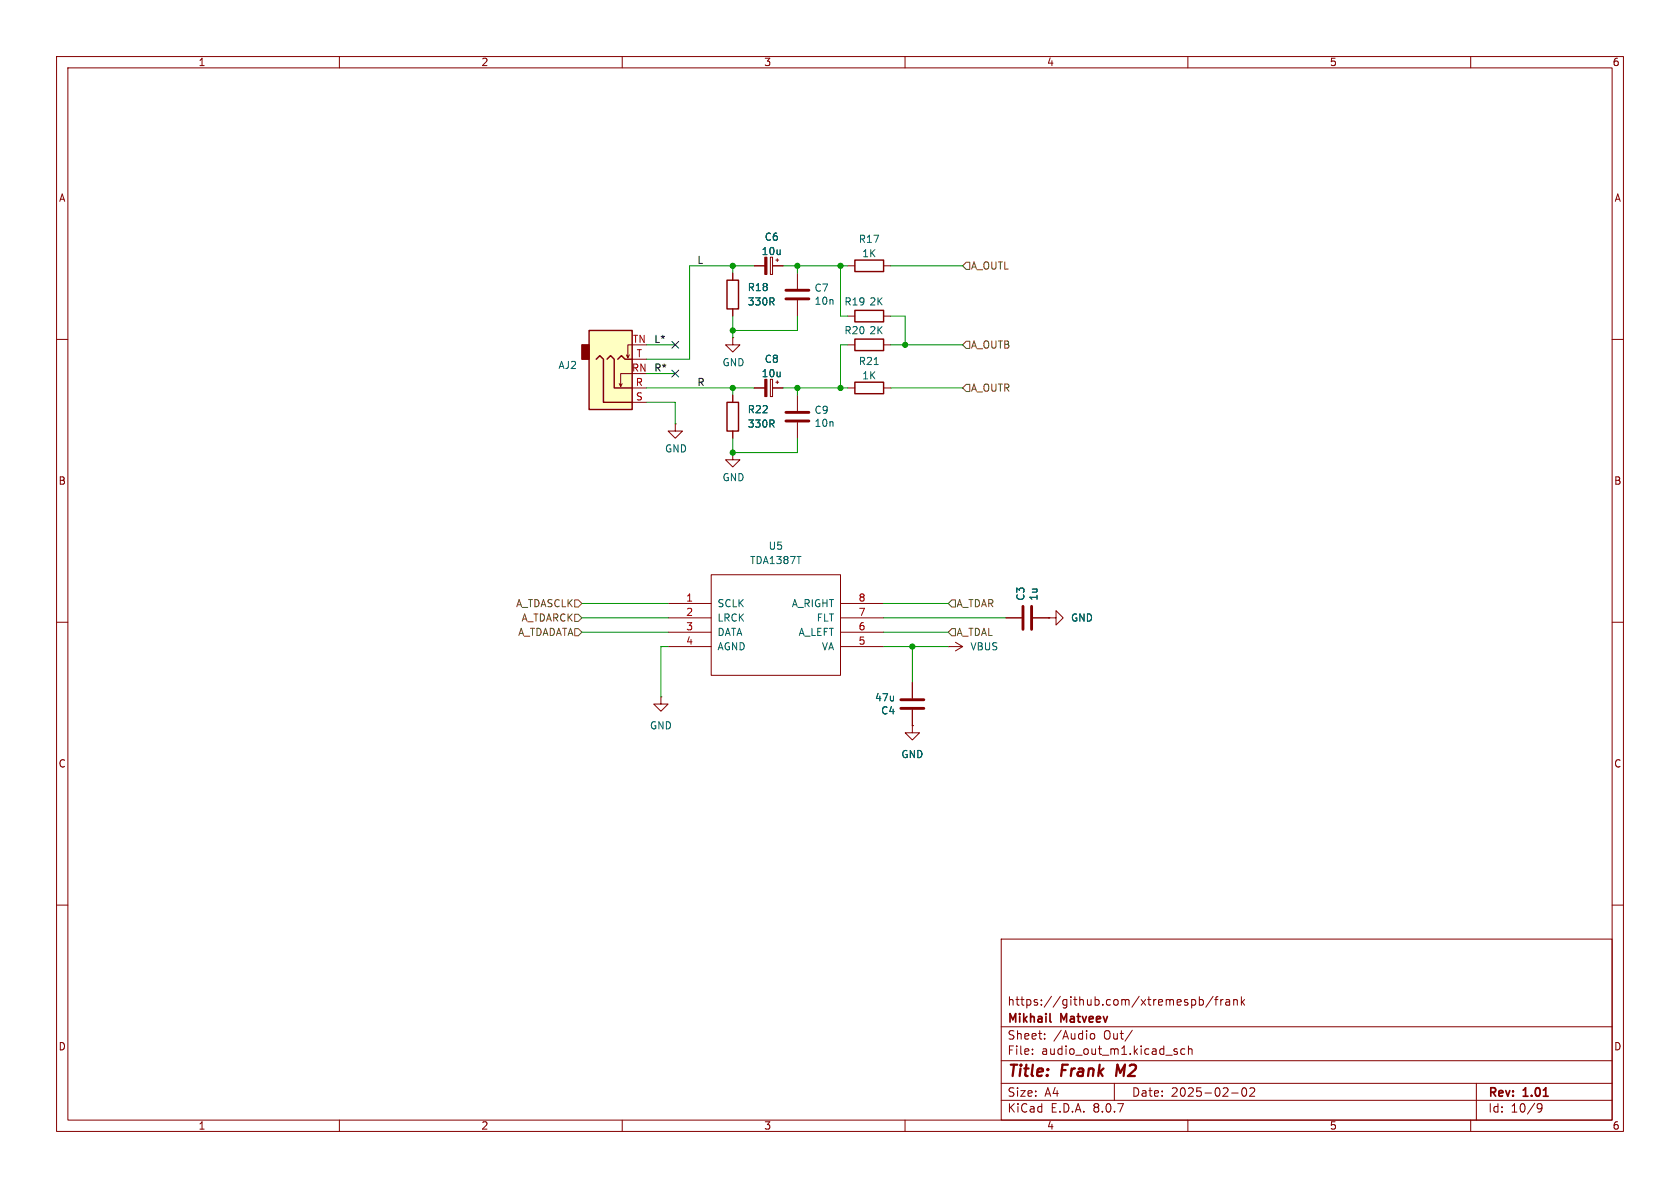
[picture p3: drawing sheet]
<svg xmlns="http://www.w3.org/2000/svg" width="297mm" height="210mm" viewBox="0 0 297 210" stroke-linecap="round" stroke-linejoin="round" font-family="sans-serif">
<g fill="none" stroke="#840000" stroke-width=".18">
<path d="M10 10h277v190h-277zM12 12h273v186h-273zM60 10v2M110 10v2M160 10v2M210 10v2M260 10v2M129.5 48.3v1.2M129.5 54.6v1.3M133.3 47h1.9M136.2 45.5h.4v3h-.4zM136.6 47h1.8"/>
<path d="M137.2 46h.5M137.4 45.7v.5M141 48.3v2.8M141 53.1v2.8M149.9 47h1.2M149.9 55.9h1.2M156.2 47h1.3M156.2 55.9h1.3M10 60h2M141 69.9v2.7M141 74.7v2.8M149.9 61h1.2"/>
<path d="M156.2 61h1.3M285 60h2M10 110h2M285 110h2M10 160h2M177 166h108v32h-108zM210.7 176.8l.4-.1 .3 .3v.4l-.2 .2h-.5M212 176.8l.5-.1 .2 .3v.4l-.1 .2h-.6M212 176.2v1.5M214.5 176.1l-1.3 2M214.7 176.7h.6M215.3 176.2l-.3 .2v1.3"/>
<path d="M215.8 176.7v1M216.2 176.7l-.2 .1-.2 .2M216.7 176.8h.6l.1 .9M217.4 177.1h-.5a.29 .29 0 0 0-.2 .3 .29 .29 0 0 0 .2 .3l.5-.1M218.1 176.8l.2-.1 .4 .1v.9M218.1 176.7v1M219.5 176.2v1.5M219.6 177.1l.4 .6M220 176.7l-.5 .6M285 160h2M60 198v2M110 198v2"/>
<path d="M160 198v2M177 194.5h108M177 191.5h108M177 187.5h108M177 181.5h108M182.5 186.3v.1M182.5 185.5v.1M184.7 183.6v.1M184.7 182.8v.1M192.7 183l.3-.3 .4 .1 .1 .2v.4l-.1 .2-.4 .1-.3-.3M197 191.5v3M200.2 182.1l-1.3 2"/>
<path d="M207.7 185.9l.4 .1 .1 .2-.2 .2h-.3M207.7 185.4l.4 .1M209.5 185.5l-.5-.1-.3 .3v.4l.2 .2h.6M210 198v2M210.1 185.5l.2-.1 .4 .1v.9M210.1 184.9v1.5M217.7 193.2h1.2M219.7 192.4l.2-.1a.81 .81 0 0 1 .6 .6 .81 .81 0 0 1-.3 .8l-.2 .1a.81 .81 0 0 1-.3-1.4zM221 192.4l.5-.1 .2 .1 .1 .3-.9 1.1h.9M260 198v2M261 191.5v6.5M271.7 195.4l.3-.3 .5 .1a.99 .99 0 0 1-.3 1.4h-.3"/>
<path d="M271.7 195.7l.3 .3h.3l.3-.3"/>
</g>
<path d="M197.6 188.2l-.3 2" fill="none" stroke="#840000" stroke-width=".4"/>
<path d="M185.6 180.5l.2 .2" fill="none" stroke="#840000" stroke-width=".3"/>
<path d="M128.5 49.5h2.1v5.1h-2.1zM151.1 59.9h5.1v2.1h-5.1zM151.1 46h5.1v2h-5.1zM151.1 54.9h5.1v2h-5.1z" fill="none" stroke="#840000" stroke-width=".25"/>
<path d="M138.9 52.8h4.1M138.9 51.3h4.1M138.9 74.4h4.1M138.9 72.9h4.1" fill="none" stroke="#840000" stroke-width=".51"/>
<path d="M135.2 45.5h.4v3h-.4z" fill="#840000" stroke="#840000" stroke-width=".18"/>
<path d="M104.1 58.4h7.7v14h-7.7z" fill="#ffffc2"/>
<path d="M102.9 61h1.2v2.5h-1.2z" fill="#840000" stroke="#840000" stroke-width=".25"/>
<g fill="none" stroke="#840000" stroke-width=".18">
<path d="M129.5 59.7v1.3h1.3l-1.3 1.2-1.2-1.2h1.2M129.5 59.7h.1M129.5 48.3v1.2M129.5 54.6v1.3M133.3 47h1.9M136.6 47h1.8M110 67.8l-.3 .5M111.3 62.7l-.3 .5M111.8 61h-.8v2.2l-.3-.5M111.8 66h-2.1v2.3l-.2-.5M111.8 68.6h2.5M111.8 71.1h2.5"/>
<path d="M111.8 63.5h2.5M119.4 74.9v1.3h1.2l-1.2 1.3-1.3-1.3h1.3M119.4 74.9h.1M129.5 69.9v1.2M129.5 76.2v1.3M133.3 68.6h1.9M136.2 67.1h.4v3h-.4zM136.6 68.6h1.8M137.2 67.6h.5M137.4 67.3v.5M149.9 68.6h1.2M156.2 68.6h1.3"/>
<path d="M129.5 80v1.3h1.3l-1.3 1.3-1.2-1.3h1.2M129.5 80h.1M118.1 114.3h7.6M118.1 109.2h7.6M118.1 106.7h7.6M118.1 111.8h7.6M125.7 101.6h22.9v17.8h-22.9zM148.6 114.3h7.6M148.6 109.2h7.6M148.6 106.7h7.6M148.6 111.8h7.6M167.6 114.3h.1"/>
<path d="M167.6 114.3h2.6M168.9 113.5l1.3 .8M170.2 114.3l-1.3 .8M177.8 109.2h2.8M182.6 109.2h2.8M185.4 109.2h1.3v-1.2l1.3 1.2-1.3 1.3v-1.3M185.4 109.2h.1M116.8 123.2v1.3h1.3l-1.3 1.2-1.2-1.2h1.2M116.8 123.2h.1M161.3 128.3v1.2h1.3l-1.3 1.3-1.3-1.3h1.3M161.3 128.3h.1M161.3 120.7v2.7"/>
<path d="M161.3 125.5v2.8"/>
</g>
<path d="M104.1 58.4h7.7v14h-7.7zM105.4 63.5l.6-.6 .7 .6v7.6h5.1M107.3 63.5l.6-.6 .7 .6v5.1h3.2M109.2 63.5l.7-.6 .6 .6h1.3M128.5 71.1h2.1v5.1h-2.1zM151.1 67.6h5.1v2h-5.1z" fill="none" stroke="#840000" stroke-width=".25"/>
<path d="M154.5 64.4h.8" fill="none" stroke="#006464" stroke-width=".18"/>
<path d="M135.2 67.1h.4v3h-.4z" fill="#840000" stroke="#840000" stroke-width=".18"/>
<path d="M180.8 107.2v4.1M182.4 107.2v4.1M159.3 123.7h4M159.3 125.2h4" fill="none" stroke="#840000" stroke-width=".51"/>
<path d="M170.8 46.4h.6v1.2h-.6l-.6-.6zM170.8 60.3h.6v1.3h-.6l-.6-.6zM170.8 67.9h.6v1.3h-.6l-.6-.6zM101.6 106h.6l.7 .7-.7 .6h-.6zM101.6 108.6h.6l.7 .6-.7 .7h-.6zM101.6 111.1h.6l.7 .7-.7 .6h-.6zM168.3 111.1h.6v1.3h-.6l-.7-.6zM168.3 106h.6v1.3h-.6l-.7-.6z" fill="none" stroke="#725600" stroke-width=".18"/>
<g fill="none" stroke="#009600" stroke-width=".18">
<path d="M129.5 47v1.3M129.5 55.9v3.8M133.3 47h-11.4v16.5h-7.6M138.4 47h11.5M141 47v1.3M141 55.9v2.5h-11.5M148.6 47v8.9h1.3M157.5 47h12.7M157.5 55.9h2.5v5.1M114.3 71.1h5.1v3.8M114.3 68.6h19M114.3 61h5.1"/>
<path d="M114.3 66h5.1M129.5 77.5v2.5h11.5v-2.5M129.5 68.6v1.3M138.4 68.6h11.5M141 68.6v1.3M149.9 61h-1.3v7.6M157.5 68.6h12.7M157.5 61h12.7M102.9 106.7h15.2M102.9 111.8h15.2M102.9 109.2h15.2M118.1 114.3h-1.3v8.9"/>
<path d="M156.2 114.3h11.4M156.2 106.7h11.4M156.2 111.8h11.4M156.2 109.2h21.6M161.3 114.3v6.4"/>
</g>
<path d="M118.8 60.4l1.2 1.2M118.8 65.4l1.2 1.2M120 60.4l-1.2 1.2M120 65.4l-1.2 1.2" fill="none" stroke="#000084" stroke-width=".18"/>
<g fill="#009600" stroke="#009600" stroke-width=".18">
<circle cx="141" cy="68.6" r=".46"/>
<circle cx="148.6" cy="68.6" r=".46"/>
<circle cx="129.5" cy="68.6" r=".46"/>
<circle cx="129.5" cy="80" r=".46"/>
<circle cx="161.3" cy="114.3" r=".46"/>
<circle cx="160" cy="61" r=".46"/>
<circle cx="129.5" cy="58.4" r=".46"/>
<circle cx="148.6" cy="47" r=".46"/>
<circle cx="141" cy="47" r=".46"/>
<circle cx="129.5" cy="47" r=".46"/>
</g>
<g font-size="2.8" fill="#840000">
<text x="178" y="190.9">Title:</text>
<text x="187.7" y="190.9">Frank</text>
<text x="198.2" y="190.9">M2</text>
</g>
<g font-size="2.1" fill="#840000">
<text x="178" y="178">https://github.com/xtremespb/frank</text>
<text x="178" y="184">Sheet:</text>
<text x="178" y="181.2">Mikhail</text>
<text x="186.2" y="184">/Audio</text>
<text x="187.6" y="181.2">Matveev</text>
<text x="195.2" y="184">Out/</text>
<text x="178" y="186.7">File:</text>
<text x="184.1" y="186.7">audio_out_m1.kicad_sch</text>
<text x="178" y="196.9">KiCad</text>
<text x="178" y="194.1">Size:</text>
<text x="184.7" y="194.1">A4</text>
<text x="185.7" y="196.9">E.D.A.</text>
<text x="193.3" y="196.9">8.0.7</text>
<text x="200" y="194.1">Date:</text>
<text x="207" y="194.1">2025-02-02</text>
<text x="263" y="194.3">Rev:</text>
<text x="263" y="196.9">Id:</text>
<text x="267.1" y="196.9">10/9</text>
<text x="269.4" y="194.3">1.01</text>
</g>
<g font-size="1.8" fill="#840000">
<text x="35" y="11.9">1</text>
<text x="85" y="11.9">2</text>
<text x="135" y="11.9">3</text>
<text x="185" y="11.9">4</text>
<text x="235" y="11.9">5</text>
<text x="285" y="11.9">6</text>
<text x="10.3" y="35.9">A</text>
<text x="285.3" y="35.9">A</text>
<text x="10.3" y="85.9">B</text>
<text x="285.3" y="85.9">B</text>
<text x="10.3" y="135.9">C</text>
<text x="285.3" y="135.9">C</text>
<text x="10.3" y="185.9">D</text>
<text x="285.3" y="185.9">D</text>
<text x="35" y="199.9">1</text>
<text x="85" y="199.9">2</text>
<text x="135" y="199.9">3</text>
<text x="185" y="199.9">4</text>
<text x="235" y="199.9">5</text>
<text x="285" y="199.9">6</text>
</g>
<g font-size="1.8" fill="#0f0f0f">
<text x="123.2" y="46.7">L</text>
<text x="115.6" y="60.7">L*</text>
<text x="115.6" y="65.8">R*</text>
<text x="123.2" y="68.3">R</text>
</g>
<g font-size="1.8" fill="#006464">
<text x="134.6" y="45.3">10u</text>
<text x="135.1" y="42.8">C6</text>
<text x="151.7" y="43.1">R17</text>
<text x="152.3" y="45.7">1K</text>
<text x="132.1" y="51.7">R18</text>
<text x="143.9" y="51.8">C7</text>
<text x="132.1" y="54.2">330R</text>
<text x="143.9" y="54.1">10n</text>
<text x="149.2" y="59.3">R20</text>
<text x="149.2" y="54.2">R19</text>
<text x="153.6" y="59.3">2K</text>
<text x="153.6" y="54.2">2K</text>
<text x="98.6" y="65.4">AJ2</text>
<text x="127.6" y="64.9">GND</text>
<text x="135.1" y="64.3">C8</text>
<text x="151.7" y="64.7">R21</text>
<text x="134.6" y="66.9">10u</text>
<text x="152.3" y="67.3">1K</text>
<text x="132.1" y="75.8">330R</text>
<text x="132.1" y="73.3">R22</text>
<text x="143.9" y="73.4">C9</text>
<text x="143.9" y="75.7">10n</text>
<text x="117.5" y="80.2">GND</text>
<text x="127.6" y="85.3">GND</text>
<text x="132.5" y="99.9">TDA1387T</text>
<text x="135.8" y="97.4">U5</text>
<text x="126.7" y="107.5">SCLK</text>
<text x="139.9" y="107.5">A_RIGHT</text>
<text x="181.3" y="106.3" transform="rotate(-90 181.3 106.3)">C3</text>
<text x="183.6" y="106.3" transform="rotate(-90 183.6 106.3)">1u</text>
<text x="126.7" y="110.1">LRCK</text>
<text x="126.7" y="112.6">DATA</text>
<text x="141.1" y="112.6">A_LEFT</text>
<text x="144.3" y="110.1">FLT</text>
<text x="189.2" y="110.1">GND</text>
<text x="126.7" y="115.2">AGND</text>
<text x="145.2" y="115.2">VA</text>
<text x="171.5" y="115.2">VBUS</text>
<text x="154.6" y="124.2">47u</text>
<text x="114.8" y="129.1">GND</text>
<text x="155.7" y="126.5">C4</text>
<text x="159.3" y="134.2">GND</text>
</g>
<g font-size="1.8" fill="#725600">
<text x="171.6" y="47.9">A_OUTL</text>
<text x="171.6" y="61.8">A_OUTB</text>
<text x="171.6" y="69.4">A_OUTR</text>
<text x="91.1" y="107.5">A_TDASCLK</text>
<text x="169" y="107.5">A_TDAR</text>
<text x="91.5" y="112.6">A_TDADATA</text>
<text x="92.1" y="110.1">A_TDARCK</text>
<text x="169" y="112.6">A_TDAL</text>
</g>
<g font-size="1.8" fill="#a90000">
<text x="111.6" y="65.8">RN</text>
<text x="111.8" y="60.7">TN</text>
<text x="112.4" y="63.2">T</text>
<text x="112.3" y="68.3">R</text>
<text x="112.3" y="70.9">S</text>
<text x="121.2" y="106.4">1</text>
<text x="151.7" y="106.4">8</text>
<text x="121.2" y="109">2</text>
<text x="121.2" y="111.5">3</text>
<text x="151.7" y="111.5">6</text>
<text x="151.7" y="109">7</text>
<text x="121.2" y="114">4</text>
<text x="151.7" y="114">5</text>
</g>
</svg>
